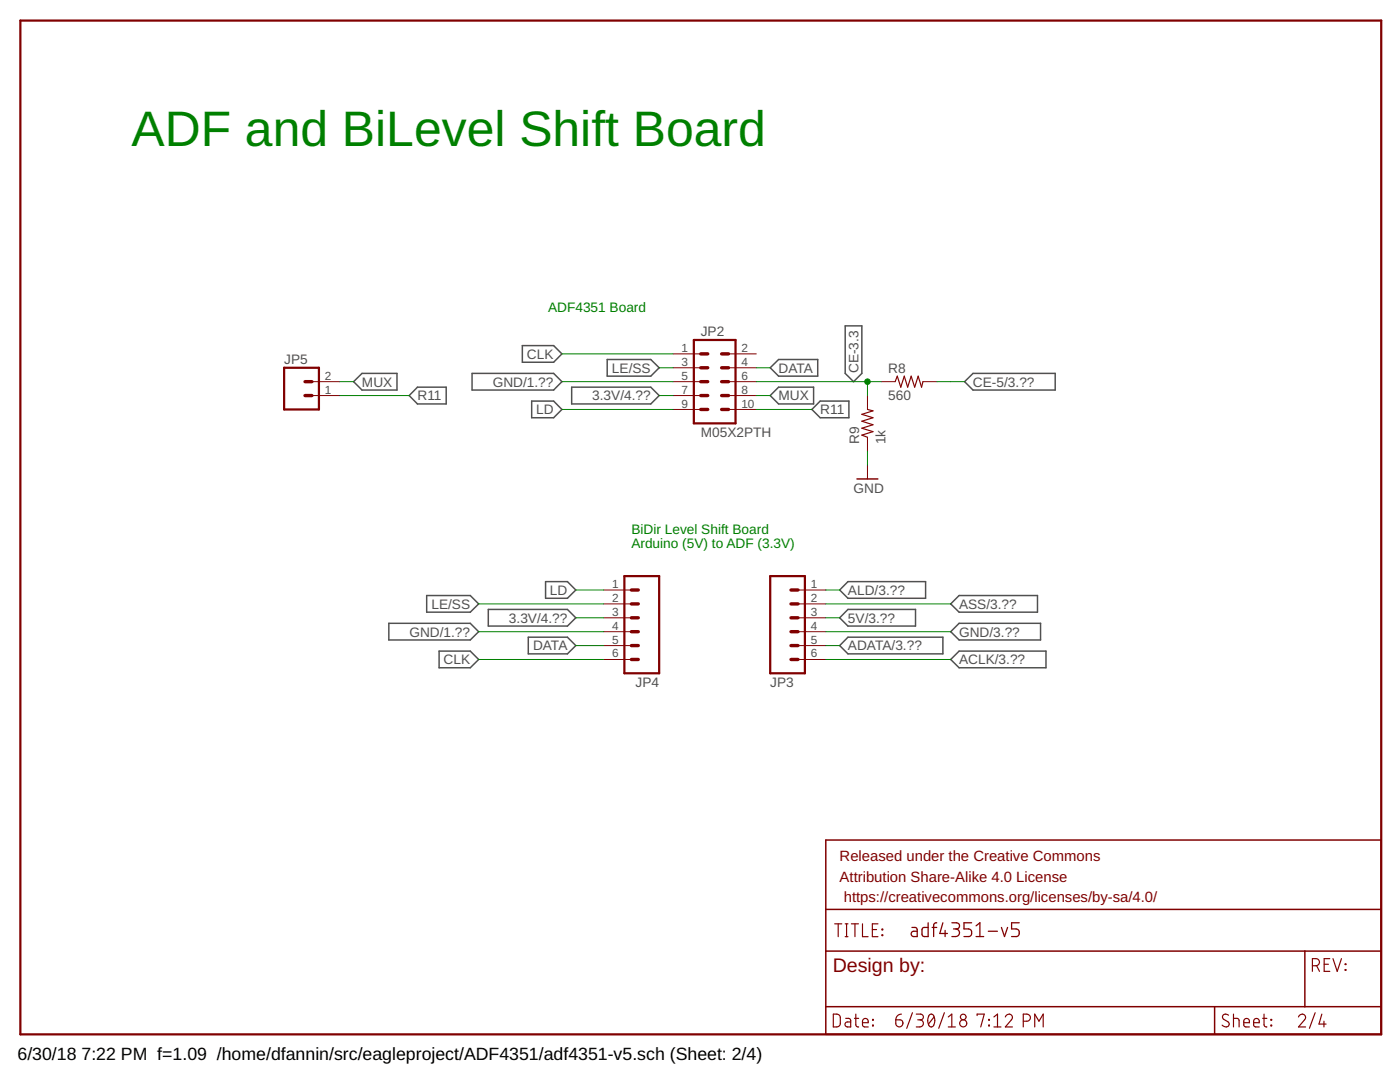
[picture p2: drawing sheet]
<svg xmlns="http://www.w3.org/2000/svg" width="279mm" height="216mm" viewBox="0 0 279 216" stroke-linecap="round" stroke-linejoin="round" font-family="sans-serif">
<g fill="none" stroke="#505050" stroke-width=".3">
<path d="M70.6 76.2l1.6-1.7h7v3.3h-7zM83.3 77.3h5.7v3.3h-5.7l-1.6-1.7zM94.2 74.5h16.3l1.6 1.7-1.6 1.6h-16.3zM104.2 69h6.3l1.6 1.6-1.6 1.7h-6.3zM114.1 77.3h15.8l1.7 1.6-1.7 1.7h-15.8zM121.2 71.7h8.7l1.7 1.7-1.7 1.7h-8.7zM153.7 73.4l1.7-1.7h7.8v3.4h-7.8zM153.7 78.9l1.7-1.6h7v3.3h-7zM168.7 65h3.3v9.5l-1.7 1.7-1.6-1.7zM192.5 76.2l1.7-1.7h16.4v3.3h-16.4zM106.1 80h4.4l1.6 1.7-1.6 1.7h-4.4zM163.7 80h5.7v3.4h-5.7l-1.7-1.7z"/>
<path d="M85.2 118.8h8.7l1.6 1.7-1.6 1.7h-8.7zM108.9 116.1h4.3l1.7 1.6-1.7 1.7h-4.3zM169.2 116.1h15.5v3.3h-15.5l-1.6-1.7zM191.4 118.8h15.7v3.4h-15.7l-1.7-1.7zM77.6 124.4h16.3l1.6 1.6-1.6 1.7h-16.3zM87.6 129.9h6.3l1.6 1.7-1.6 1.6h-6.3zM97.5 121.6h15.7l1.7 1.7-1.7 1.6h-15.7zM105.4 127.1h7.8l1.7 1.7-1.7 1.7h-7.8zM169.2 127.1h19v3.4h-19l-1.6-1.7zM169.2 121.6h13.5v3.3h-13.5l-1.6-1.6zM191.4 129.9h17.3v3.3h-17.3l-1.7-1.6zM191.4 124.4h16.3v3.3h-16.3l-1.7-1.7z"/>
</g>
<path d="M4.1 4.1h271.6v202.3h-271.6zM56.7 73.4h6.9v8.3h-6.9zM138.5 67.8h8.3v16.7h-8.3zM124.6 115h7v19.3h-7zM153.7 115h6.9v19.3h-6.9z" fill="none" stroke="#800000" stroke-width=".44"/>
<g fill="none" stroke="#800000" stroke-width=".68">
<path d="M60.9 76.2h1.4M60.9 78.9h1.4M139.8 76.2h1.4M139.8 78.9h1.4M139.8 70.6h1.4M139.8 73.4h1.4M144 76.2h1.4M144 78.9h1.4M144 70.6h1.4M144 73.4h1.4M139.8 81.7h1.4M144 81.7h1.4"/>
<path d="M126 117.7h1.4M157.9 117.7h1.4M126 123.3h1.4M126 120.5h1.4M126 128.8h1.4M126 126h1.4M126 131.6h1.4M157.9 123.3h1.4M157.9 120.5h1.4M157.9 128.8h1.4M157.9 126h1.4M157.9 131.6h1.4"/>
</g>
<g fill="none" stroke="#800000" stroke-width=".2">
<path d="M62.3 78.9h5.5M62.3 76.2h5.5M134.3 78.9h5.5M134.3 76.2h5.5M134.3 73.4h5.5M134.3 70.6h5.5M145.4 78.9h5.5M145.4 76.2h5.5M145.4 73.4h5.5M145.4 70.6h5.5M173.1 78.9v2.8M175.9 76.2h2.7"/>
<path d="M184.2 76.2h2.8M134.3 81.7h5.5M145.4 81.7h5.5M173.1 87.2v2.8M173.1 92.8v2.8M120.5 117.7h5.5M159.3 117.7h5.5M120.5 120.5h5.5M120.5 123.3h5.5M120.5 126h5.5M120.5 128.8h5.5M120.5 131.6h5.5"/>
<path d="M159.3 120.5h5.5M159.3 123.3h5.5M159.3 126h5.5M159.3 128.8h5.5M159.3 131.6h5.5"/>
</g>
<g fill="none" stroke="#800000" stroke-width=".23">
<path d="M178.6 76.2l.5-1.1 .7 2.2 .7-2.2 .6 2.2 .7-2.2 .7 2.2 .7-2.2 .7 2.2 .3-1.1M173.1 81.7l1.1 .3-2.2 .7 2.2 .7-2.2 .7 2.2 .7-2.2 .6 2.2 .7-2.2 .7 1.1 .4M166.6 184.3h1.4M167.3 184.3v2.6M168.7 184.3h.5M168.7 186.9h.5M169 184.3v2.6M169.9 184.3h1.4M170.6 184.3v2.6M172.1 184.3v2.6h1.1M174.1 185.5h.8M175.2 184.3h-1.1v2.6h1.1"/>
<path d="M176 185.4h.2v.1h-.2zM176 186.5h.2v.2h-.2zM261.9 192.7a1.21 1.21 0 0 0 1.3-.3l.1-.4-.3-.6-1.1-.1v2.5M262.8 192.7l.5 1.1M264.3 192.4h.8M265.4 191.3h-1.1v2.5h1.1M266 191.3l.9 2.5 .8-2.5M268.5 192.3l.1 .2zM268.5 193.5h.1v.1h-.1zM166.3 202.4a1.21 1.21 0 0 1 1.3 .2l.1 .5-.1 1.5a1.21 1.21 0 0 1-1.3 .3zM168.8 203.2h.7l.3 .4v1.3h-.7a.5 .5 0 0 1-.5-.5 .5 .5 0 0 1 .5-.5h.7M170.5 203.2h.9"/>
<path d="M170.8 202.4v2.1l.1 .3 .5 .1M172.1 204.1h1.2a.6 .6 0 0 0-.4-.9 .6 .6 0 0 0-.8 .6l.2 1 1 .1M174.1 203.4h.2v.2h-.2zM174.1 204.6h.2v.1h-.2zM178.8 203.5h.8a.71 .71 0 0 1 .6 .8 .71 .71 0 0 1-.8 .6 .71 .71 0 0 1-.6-.7zM179.9 202.4a1.12 1.12 0 0 0-1.1 1.1M182.1 202.1l-1.1 3.1M182.9 202.4h.8a.57 .57 0 0 1 .6 .5 .57 .57 0 0 1-.6 .6h-.5M183.6 203.5a.71 .71 0 0 1 .7 .7 .71 .71 0 0 1-.7 .7h-.7M185.4 202.6a.58 .58 0 0 1 .7-.2 .58 .58 0 0 1 .4 .6 1.49 1.49 0 0 1-.6 1.9 1.21 1.21 0 0 1-.7-1.6zM186.4 202.9l-1.1 1.4M188.5 202.1l-1.2 3.1"/>
<path d="M189.3 204.9h1.4M189.3 202.9l.6-.5v2.5M195 202.6v-.2h1.4l-.7 2.5M197.3 204.6h.2v.1h-.2zM197.3 203.4h.2v.2h-.2zM198.4 204.9h1.4M198.4 202.9l.7-.5v2.5M200.6 202.9a.7 .7 0 0 1 1-.5 .7 .7 0 0 1 .2 1.1l-1.2 1.4h1.5M204.2 203.8h.7a.71 .71 0 0 0 .7-.7 .71 .71 0 0 0-.7-.7h-.7v2.5M206.5 204.9v-2.5l.8 1.4 .9-1.4v2.5M245.2 202.6a.64 .64 0 0 0-1-.2 .64 .64 0 0 0 0 1l.8 .5a.6 .6 0 0 1 .2 .8 .6 .6 0 0 1-.9 .1l-.4-.2M246.2 203.2h.8l.3 .3v1.4"/>
<path d="M246.2 202.4v2.5M248.2 204.1h1.1a.59 .59 0 0 0-.3-.9 .59 .59 0 0 0-.8 .6l.1 1 1 .1M250.2 204.1h1.1a.59 .59 0 0 0-.4-.9 .59 .59 0 0 0-.7 .6l.1 1 1 .1M252 203.2h.8M252.3 202.4v2.1l.1 .3 .4 .1M253.6 204.6h.2v.1h-.2zM253.6 203.4h.2v.2h-.2zM259.1 202.9a.7 .7 0 0 1 1-.5 .7 .7 0 0 1 .2 1.1l-1.2 1.4h1.5M262.5 202.1l-1.2 3.1M263.8 202.4l-.6 1.9h1.4M264.2 203.8v1.1"/>
<circle cx="192.2" cy="204.2" r=".71"/>
<circle cx="192.2" cy="202.9" r=".56"/>
</g>
<path d="M171 95.6h4.2M164.8 167.6h110.9v38.8h-110.9zM164.8 189.8h110.9M164.8 181.5h110.9M260.4 189.8v11.1M164.8 200.9h110.9M242.4 200.9v5.5" fill="none" stroke="#800000" stroke-width=".3"/>
<g fill="none" stroke="#800000" stroke-width=".25">
<path d="M182 185.1h.8l.2 .4v1.4h-.6a.53 .53 0 0 1-.6-.5 .53 .53 0 0 1 .6-.6h.6M185.2 184.1v2.8l-1.1-.1-.1-.4 .1-1.2 1.1-.1M186 185.1h.9M186.9 184.1l-.4 .2-.2 .3v2.3M188.2 184.1l-.6 2.2h1.5M188.6 185.7v1.2M190 184.1h.9a.61 .61 0 0 1 .6 .6 .61 .61 0 0 1-.6 .7h-.6M190.7 185.4a.76 .76 0 0 1 .8 .7 .76 .76 0 0 1-.8 .8h-.7M193.9 184.1h-1.5v1.3h.9a.78 .78 0 0 1 .6 .7 .78 .78 0 0 1-.6 .8h-.9M194.8 186.9h1.5M194.8 184.7l.8-.6v2.8M197.2 185.8h1.9"/>
<path d="M199.9 185.1l.6 1.8 .6-1.8M203.4 184.1h-1.5v1.3h.9a.78 .78 0 0 1 .6 .7 .78 .78 0 0 1-.6 .8h-.9"/>
</g>
<g fill="none" stroke="#008000" stroke-width=".2">
<path d="M67.8 76.2h2.8M67.8 78.9h13.9M112.1 70.6h22.2M112.1 76.2h22.2M131.6 73.4h2.7M131.6 78.9h2.7M150.9 73.4h2.8M150.9 76.2h25M150.9 78.9h2.8M173.1 76.2v2.7M187 76.2h5.5M112.1 81.7h22.2"/>
<path d="M150.9 81.7h11.1M173.1 90v2.8M114.9 117.7h5.6M164.8 117.7h2.8M95.5 131.6h25M95.5 120.5h25M95.5 126h25M114.9 128.8h5.6M114.9 123.3h5.6M164.8 131.6h24.9M164.8 120.5h24.9M164.8 128.8h2.8"/>
<path d="M164.8 123.3h2.8M164.8 126h24.9"/>
</g>
<circle cx="173.1" cy="76.2" r=".55" fill="#008000" stroke="#008000" stroke-width=".2"/>
<text font-size="9.9" fill="#008000" x="26.2" y="29">ADF and BiLevel Shift Board</text>
<text font-size="3.9" fill="#800000" x="166.2" y="193.9">Design by:</text>
<g font-size="3.5">
<text x="3.5" y="211.4">6/30/18</text>
<text x="16.3" y="211.4">7:22 PM f=1.09 /home/dfannin/src/eagleproject/ADF4351/adf4351-v5.sch (Sheet: 2/4)</text>
</g>
<g font-size="3" fill="#800000">
<text x="167.6" y="171.8">Released under the Creative Commons</text>
<text x="167.6" y="175.9">Attribution Share-Alike 4.0 License</text>
<text x="168.4" y="180.1">https://creativecommons.org/licenses/by-sa/4.0/</text>
</g>
<g font-size="2.7" fill="#008000">
<text x="109.4" y="62.3">ADF4351 Board</text>
<text x="126" y="106.5">BiDir Level Shift Board</text>
<text x="126" y="109.4">Arduino (5V) to ADF (3.3V)</text>
</g>
<g font-size="2.7" fill="#505050">
<text x="105.2" y="71.6">CLK</text>
<text x="139.9" y="67">JP2</text>
<text x="56.7" y="72.6">JP5</text>
<text x="72.2" y="77.1">MUX</text>
<text x="98.3" y="77.1">GND/1.??</text>
<text x="122.1" y="74.4">LE/SS</text>
<text x="155.4" y="74.4">DATA</text>
<text x="171.3" y="74.5" transform="rotate(-90 171.3 74.5)">CE-3.3</text>
<text x="177.3" y="74.5">R8</text>
<text x="194.2" y="77.1">CE-5/3.??</text>
<text x="83.3" y="79.9">R11</text>
<text x="107" y="82.7">LD</text>
<text x="118.2" y="79.9">3.3V/4.??</text>
<text x="155.4" y="79.9">MUX</text>
<text x="163.7" y="82.7">R11</text>
<text x="177.3" y="79.8">560</text>
<text x="139.9" y="87.2">M05X2PTH</text>
<text x="171.5" y="88.6" transform="rotate(-90 171.5 88.6)">R9</text>
<text x="176.7" y="88.6" transform="rotate(-90 176.7 88.6)">1k</text>
<text x="170.3" y="98.3">GND</text>
<text x="109.8" y="118.7">LD</text>
<text x="169.2" y="118.7">ALD/3.??</text>
<text x="86.1" y="121.5">LE/SS</text>
<text x="101.6" y="124.2">3.3V/4.??</text>
<text x="169.2" y="124.2">5V/3.??</text>
<text x="191.4" y="121.5">ASS/3.??</text>
<text x="81.7" y="127">GND/1.??</text>
<text x="106.4" y="129.8">DATA</text>
<text x="169.2" y="129.8">ADATA/3.??</text>
<text x="191.4" y="127">GND/3.??</text>
<text x="88.5" y="132.6">CLK</text>
<text x="126.8" y="137.1">JP4</text>
<text x="153.7" y="137.1">JP3</text>
<text x="191.4" y="132.6">ACLK/3.??</text>
</g>
<g font-size="2.3" fill="#505050">
<text x="136" y="70.2">1</text>
<text x="147.9" y="70.2">2</text>
<text x="64.8" y="75.8">2</text>
<text x="136" y="75.8">5</text>
<text x="136" y="73">3</text>
<text x="147.9" y="75.8">6</text>
<text x="147.9" y="73">4</text>
<text x="64.8" y="78.5">1</text>
<text x="136" y="81.3">9</text>
<text x="136" y="78.5">7</text>
<text x="147.9" y="81.3">10</text>
<text x="147.9" y="78.5">8</text>
<text x="122.1" y="117.3">1</text>
<text x="161.8" y="117.3">1</text>
<text x="122.1" y="120.1">2</text>
<text x="122.1" y="122.9">3</text>
<text x="122.1" y="125.7">4</text>
<text x="161.8" y="120.1">2</text>
<text x="161.8" y="122.9">3</text>
<text x="161.8" y="125.7">4</text>
<text x="122.1" y="128.4">5</text>
<text x="122.1" y="131.2">6</text>
<text x="161.8" y="128.4">5</text>
<text x="161.8" y="131.2">6</text>
</g>
</svg>
